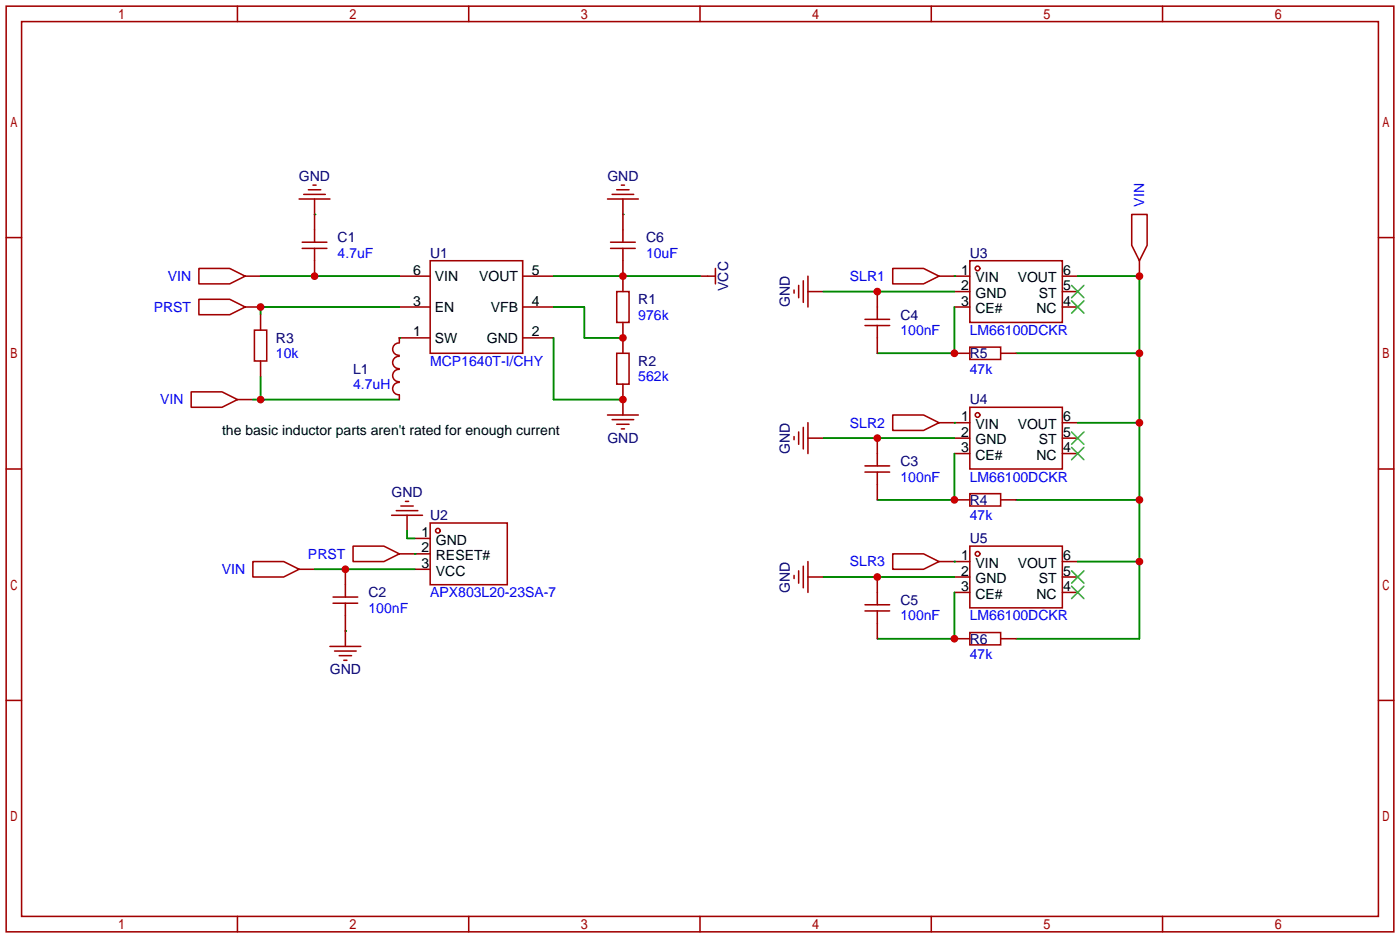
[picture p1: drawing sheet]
<svg xmlns="http://www.w3.org/2000/svg" width="231mm" height="154mm" viewBox="0 0 231 154" stroke-linecap="round" stroke-linejoin="round" font-family="sans-serif">
<g fill="none" stroke="#a10000" stroke-width=".25">
<path d="M1 1h228.6v152.4h-228.6zM3.6 3.6h223.5v147.3h-223.5zM39.1 1v2.6M77.2 1v2.6M115.3 1v2.6M153.4 1v2.6M191.5 1v2.6M1 39.1h2.6M49.3 32.8h5.1M49.8 39.9h4M50 32h3.6M50.8 31.2h2"/>
<path d="M51.6 30.5h.5M51.8 32.8v7.1M100.1 32.8h5.1M100.6 39.9h4M100.8 32h3.6M101.6 31.2h2M102.4 30.5h.5M102.6 32.8v7.1M186.4 35.3h2.6v5.1l-1.3 2.5-1.3-2.5zM227.1 39.1h2.5M32.8 44.2h5l2.6 1.3-2.6 1.2h-5zM32.8 49.3h5l2.6 1.2-2.6 1.3h-5z"/>
<path d="M40.4 50.5h2.5M40.4 45.5h2.5M41.9 54.4h2v5h-2zM42.9 51.8v2.6M42.9 59.4v2.6M49.8 40.9h4M51.8 40.9v4.6M65.8 58.7a1.01 1.01 0 0 0-1.1 1 1.01 1.01 0 0 0 1.1 1M65.8 56.5a1.01 1.01 0 0 0-1.1 1 1.01 1.01 0 0 0 1.1 1M65.8 50.5h5.1M65.8 45.5h5.1M70.9 42.9h15.2v15.3h-15.2z"/>
<path d="M70.9 55.6h-5.1v.8M86.1 55.6h5.1M86.1 50.5h5.1M86.1 45.5h5.1M100.6 40.9h4M101.6 48h2v5.1h-2zM101.6 58.2h2v5h-2zM102.6 40.9v7.1M102.6 53.1v5.1M115.3 45.5h2.6M117.9 44.2v2.5M130.8 47.8v.5"/>
<path d="M131.6 47v2M132.3 46.2v3.6M133.1 48h2.5M133.1 45.5v5M142.5 52.6h4.1M142.5 53.6h4.1M144.5 48v4.6M144.5 53.6v4.6M147.1 44.2h5l2.6 1.3-2.6 1.2h-5zM154.7 45.5h5.1M157.2 50.5h2.6M157.2 48h2.6"/>
<path d="M157.2 58.2h2.6M159.8 42.9h15.2v10.2h-15.2zM159.8 57.1h5v2.1h-5zM164.8 58.2h2.6M175 50.5h2.5M175 45.5h2.5M175 48h2.5M187.7 42.9v2.6M1 77.2h2.6M31.5 64.5h5.1l2.5 1.3-2.5 1.3h-5.1zM39.1 65.8h2.6M65.8 63a1.01 1.01 0 0 0-1.1 1 1.01 1.01 0 0 0 1.1 1"/>
<path d="M65.8 60.8a1.01 1.01 0 0 0-1.1 1 1.01 1.01 0 0 0 1.1 1M65.8 65v.8M100.1 68.3h5.1M100.8 69.1h3.6M101.6 69.9h2M102.4 70.6h.5M102.6 63.2v5.1M130.8 71.9v.5M131.6 71.1v2.1M132.3 70.4v3.5M133.1 72.1h2.5M133.1 69.6v5.1"/>
<path d="M142.5 76.7h4.1M142.5 77.7h4.1M144.5 72.1v4.6M144.5 77.7v4.6M147.1 68.3h5l2.6 1.3-2.6 1.3h-5zM154.7 69.6h5.1M157.2 72.1h2.6M157.2 74.7h2.6M159.8 67.1h15.2v10.1h-15.2zM175 69.6h2.5M175 72.1h2.5M175 74.7h2.5"/>
<path d="M227.1 77.2h2.5M41.7 92.5h5l2.6 1.2-2.6 1.3h-5zM49.3 93.7h2.5M54.9 98.3h4M54.9 99.3h4M56.9 93.7v4.6M56.9 99.3v7.1M58.2 89.9h5l2.6 1.3-2.6 1.3h-5zM64.5 84.8h5.1M65.3 84.1h3.5M65.8 91.2h5.1M66 83.3h2.1"/>
<path d="M66.8 82.6h.5M67.1 84.8v2.6M68.3 93.7h2.6M68.3 88.6h2.6M70.9 86.1h12.7v10.2h-12.7zM130.8 94.7v.6M131.6 94v2M132.3 93.2v3.6M133.1 95h2.5M133.1 92.5v5M142.5 99.6h4.1M144.5 95v4.6"/>
<path d="M147.1 91.2h5l2.6 1.3-2.6 1.2h-5zM154.7 92.5h5.1M157.2 95h2.6M157.2 97.5h2.6M157.2 82.3h2.6M159.8 89.9h15.2v10.2h-15.2zM159.8 81.3h5v2h-5zM164.8 82.3h2.6M175 92.5h2.5M175 95h2.5M175 97.5h2.5M1 115.3h2.6"/>
<path d="M54.4 106.4h5M55.1 107.2h3.6M55.9 108h2M56.6 108.7h.5M142.5 100.6h4.1M144.5 100.6v4.6M157.2 105.2h2.6M159.8 104.1h5v2.1h-5zM164.8 105.2h2.6M227.1 115.3h2.5M39.1 150.9v2.5M77.2 150.9v2.5"/>
<path d="M115.3 150.9v2.5M153.4 150.9v2.5M191.5 150.9v2.5"/>
<circle cx="161" cy="44.2" r=".38"/>
<circle cx="161" cy="68.3" r=".38"/>
<circle cx="72.1" cy="87.4" r=".38"/>
<circle cx="161" cy="91.2" r=".38"/>
</g>
<g fill="none" stroke="#008700" stroke-width=".25">
<path d="M51.8 35.3h.1M102.6 35.3h.1M42.9 45.5h22.9M65.8 55.6h.1M65.8 50.5h-22.9v1.3M91.2 45.5h24.1M91.2 50.5h5.1v5.1h6.3M91.2 55.6v10.2h11.4M135.6 48h21.6M157.2 45.5h.1M157.2 50.5v7.7h-12.7M167.4 58.2h20.3"/>
<path d="M177.5 45.5h10.2v59.7h-20.3M41.7 65.8h24.1M42.9 62v3.8M135.6 72.1h21.6M157.2 69.6h.1M157.2 74.7v7.6h-12.7M177.5 69.6h10.2M51.8 93.7h16.5M67.1 87.4v1.2h1.2M68.3 91.2h.1M135.6 95h21.6M157.2 92.5h.1"/>
<path d="M157.2 97.5v7.7h-12.7M167.4 82.3h20.3M177.5 92.5h10.2M56.9 103.9h.1"/>
</g>
<path d="M176.5 49.5l2.1 2.1M176.5 47l2.1 2M178.6 49.5l-2.1 2.1M178.6 47l-2.1 2M176.5 73.7l2.1 2M176.5 71.1l2.1 2.1M178.6 73.7l-2.1 2M178.6 71.1l-2.1 2.1M176.5 96.5l2.1 2.1M176.5 94l2.1 2M178.6 96.5l-2.1 2.1M178.6 94l-2.1 2" fill="none" stroke="#3c3" stroke-width=".25"/>
<g fill="#c00">
<circle cx="51.8" cy="45.5" r=".63"/>
<circle cx="42.9" cy="50.5" r=".63"/>
<circle cx="102.6" cy="55.6" r=".63"/>
<circle cx="102.6" cy="65.8" r=".63"/>
<circle cx="102.6" cy="45.5" r=".63"/>
<circle cx="42.9" cy="65.8" r=".63"/>
<circle cx="56.9" cy="93.7" r=".63"/>
<circle cx="187.7" cy="45.5" r=".63"/>
<circle cx="187.7" cy="58.2" r=".63"/>
<circle cx="187.7" cy="69.6" r=".63"/>
<circle cx="187.7" cy="82.3" r=".63"/>
<circle cx="187.7" cy="92.5" r=".63"/>
<circle cx="144.5" cy="48" r=".63"/>
<circle cx="144.5" cy="72.1" r=".63"/>
<circle cx="144.5" cy="95" r=".63"/>
<circle cx="157.2" cy="58.2" r=".63"/>
<circle cx="157.2" cy="82.3" r=".63"/>
<circle cx="157.2" cy="105.2" r=".63"/>
</g>
<g font-size="2.3" fill="#000080">
<text x="49.3" y="29.8">GND</text>
<text x="100.1" y="29.8">GND</text>
<text x="55.6" y="39.9">C1</text>
<text x="106.4" y="39.9">C6</text>
<text x="70.9" y="42.5">U1</text>
<text x="119.9" y="47.9" transform="rotate(-90 119.9 47.9)">VCC</text>
<text x="159.8" y="42.5">U3</text>
<text x="105.2" y="50.1">R1</text>
<text x="130.1" y="50.6" transform="rotate(-90 130.1 50.6)">GND</text>
<text x="148.3" y="52.6">C4</text>
<text x="45.5" y="56.4">R3</text>
<text x="159.8" y="59">R5</text>
<text x="58.2" y="61.5">L1</text>
<text x="105.2" y="60.2">R2</text>
<text x="159.8" y="66.6">U4</text>
<text x="100.1" y="72.9">GND</text>
<text x="130.1" y="74.7" transform="rotate(-90 130.1 74.7)">GND</text>
<text x="148.3" y="76.8">C3</text>
<text x="64.5" y="81.8">GND</text>
<text x="159.8" y="83.1">R4</text>
<text x="70.9" y="85.6">U2</text>
<text x="159.8" y="89.5">U5</text>
<text x="60.7" y="98.3">C2</text>
<text x="130.1" y="97.6" transform="rotate(-90 130.1 97.6)">GND</text>
<text x="148.3" y="99.6">C5</text>
<text x="159.8" y="106">R6</text>
<text x="54.3" y="111">GND</text>
</g>
<g font-size="2.3" fill="#00f">
<text x="188.5" y="34" transform="rotate(-90 188.5 34)">VIN</text>
<text x="27.6" y="46.3">VIN</text>
<text x="55.6" y="42.5">4.7uF</text>
<text x="106.4" y="42.5">10uF</text>
<text x="140" y="46.3">SLR1</text>
<text x="25.3" y="51.4">PRST</text>
<text x="105.2" y="52.6">976k</text>
<text x="45.5" y="59">10k</text>
<text x="148.3" y="55.2">100nF</text>
<text x="159.8" y="55.2">LM66100DCKR</text>
<text x="58.2" y="64.1">4.7uH</text>
<text x="70.9" y="60.2">MCP1640T-I/CHY</text>
<text x="105.2" y="62.8">562k</text>
<text x="159.8" y="61.5">47k</text>
<text x="26.4" y="66.6">VIN</text>
<text x="140" y="70.4">SLR2</text>
<text x="148.3" y="79.3">100nF</text>
<text x="159.8" y="79.3">LM66100DCKR</text>
<text x="159.8" y="85.6">47k</text>
<text x="36.5" y="94.5">VIN</text>
<text x="50.7" y="92">PRST</text>
<text x="140" y="93.3">SLR3</text>
<text x="60.7" y="100.9">100nF</text>
<text x="70.9" y="98.3">APX803L20-23SA-7</text>
<text x="148.3" y="102.2">100nF</text>
<text x="159.8" y="102.2">LM66100DCKR</text>
<text x="159.8" y="108.5">47k</text>
</g>
<g font-size="2.3">
<text x="68.1" y="45.2">6</text>
<text x="71.6" y="46.3">VIN</text>
<text x="78.9" y="46.3">VOUT</text>
<text x="87.6" y="45.2">5</text>
<text x="158.4" y="45.2">1</text>
<text x="158.4" y="47.8">2</text>
<text x="160.7" y="46.5">VIN</text>
<text x="167.7" y="46.5">VOUT</text>
<text x="175.1" y="47.8">5</text>
<text x="175.1" y="45.2">6</text>
<text x="68.1" y="50.3">3</text>
<text x="71.6" y="51.3">EN</text>
<text x="80.9" y="51.3">VFB</text>
<text x="87.6" y="50.3">4</text>
<text x="158.4" y="50.3">3</text>
<text x="160.7" y="49">GND</text>
<text x="160.7" y="51.6">CE#</text>
<text x="170.7" y="51.6">NC</text>
<text x="171.1" y="49">ST</text>
<text x="175.1" y="50.3">4</text>
<text x="68.1" y="55.4">1</text>
<text x="71.6" y="56.4">SW</text>
<text x="80.2" y="56.4">GND</text>
<text x="87.6" y="55.4">2</text>
<text x="36.6" y="71.7">the basic inductor parts aren't rated for enough current</text>
<text x="158.4" y="69.4">1</text>
<text x="158.4" y="71.9">2</text>
<text x="160.7" y="70.6">VIN</text>
<text x="167.7" y="70.6">VOUT</text>
<text x="175.1" y="71.9">5</text>
<text x="175.1" y="69.4">6</text>
<text x="158.4" y="74.4">3</text>
<text x="160.7" y="73.2">GND</text>
<text x="160.7" y="75.7">CE#</text>
<text x="170.7" y="75.7">NC</text>
<text x="171.1" y="73.2">ST</text>
<text x="175.1" y="74.4">4</text>
<text x="69.5" y="88.4">1</text>
<text x="71.8" y="89.7">GND</text>
<text x="69.5" y="93.5">3</text>
<text x="69.5" y="91">2</text>
<text x="71.8" y="94.8">VCC</text>
<text x="71.8" y="92.2">RESET#</text>
<text x="158.4" y="92.2">1</text>
<text x="158.4" y="94.8">2</text>
<text x="160.7" y="93.5">VIN</text>
<text x="167.7" y="93.5">VOUT</text>
<text x="175.1" y="94.8">5</text>
<text x="175.1" y="92.2">6</text>
<text x="158.4" y="97.3">3</text>
<text x="160.7" y="96">GND</text>
<text x="160.7" y="98.6">CE#</text>
<text x="170.7" y="98.6">NC</text>
<text x="171.1" y="96">ST</text>
<text x="175.1" y="97.3">4</text>
</g>
</svg>
